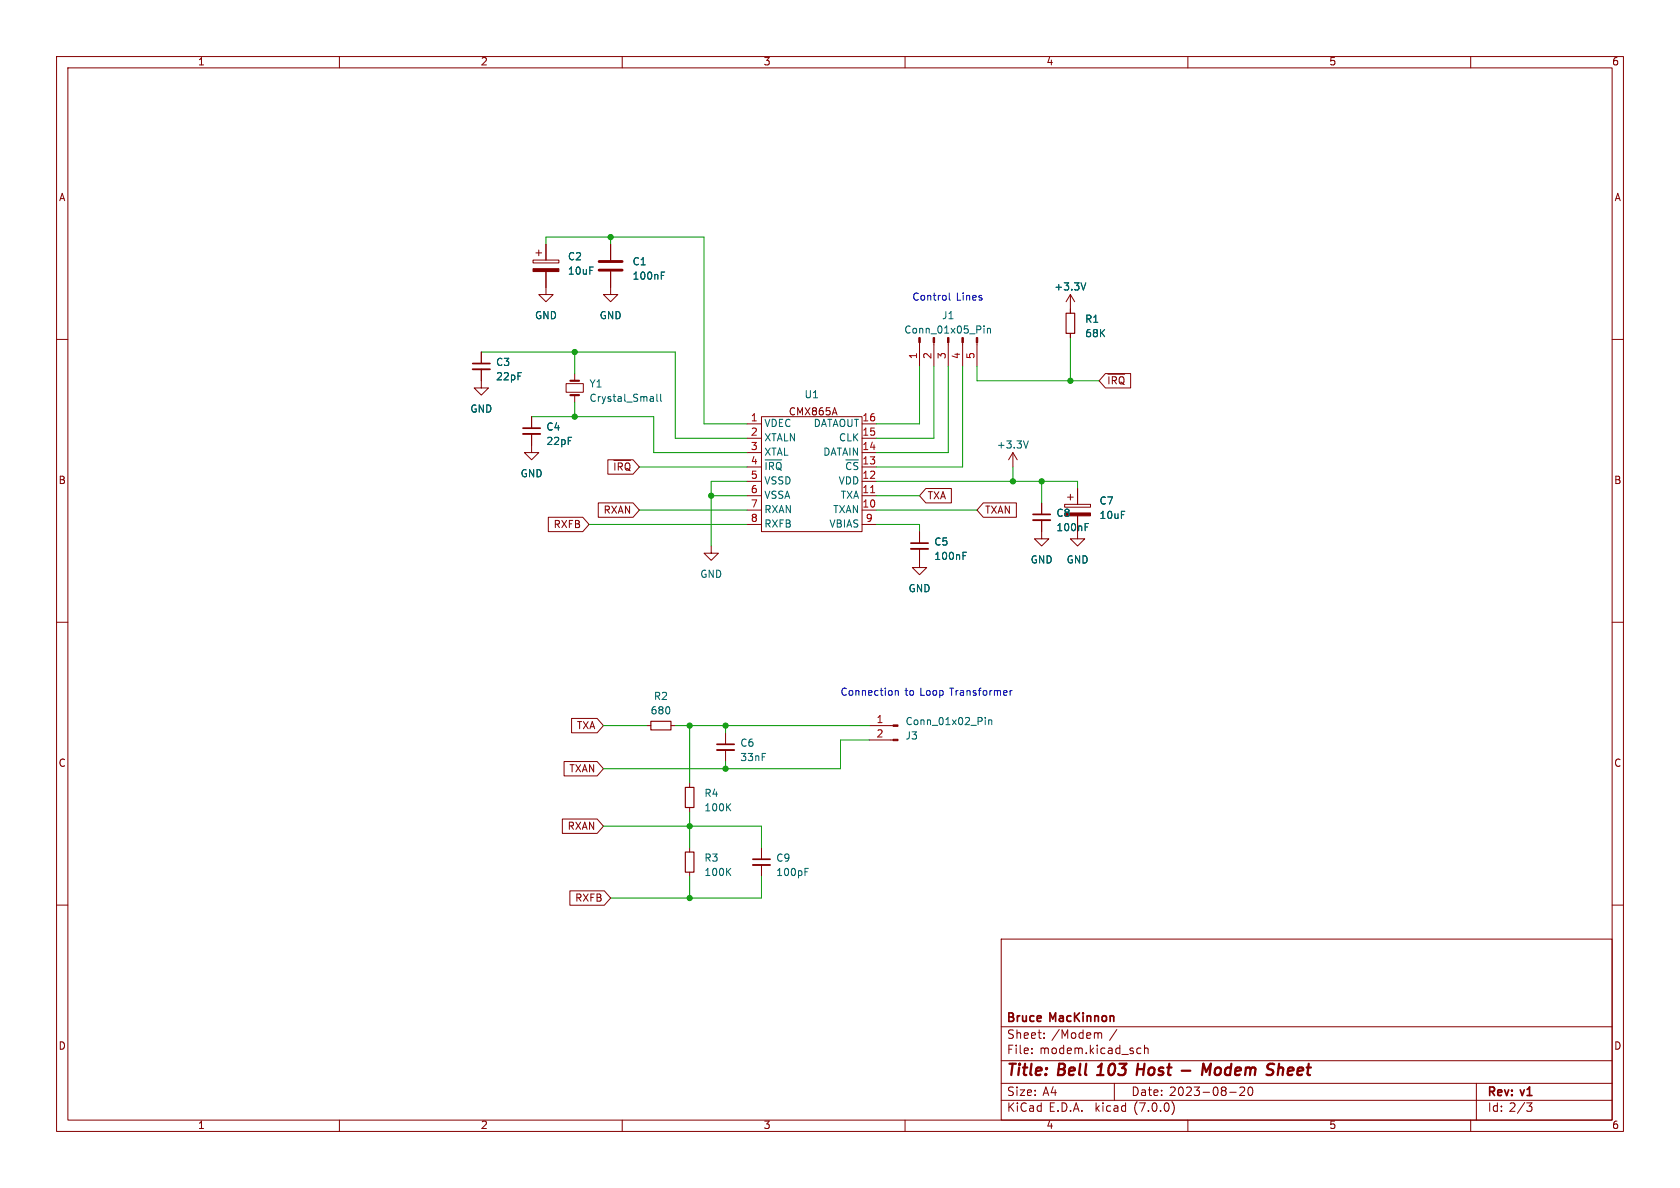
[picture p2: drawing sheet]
<svg xmlns="http://www.w3.org/2000/svg" width="297mm" height="210mm" viewBox="0 0 297 210" stroke-linecap="round" stroke-linejoin="round" font-family="sans-serif">
<g fill="none" stroke="#840000" stroke-width=".18">
<path d="M10 10h277v190h-277zM12 12h273v186h-273zM60 10v2M110 10v2M160 10v2M210 10v2M260 10v2M10 60h2M94.2 46h4.6v.5h-4.6zM94.7 44.7h1.1M95.2 44.2v1M96.5 48v4.1h1.3l-1.3 1.2-1.3-1.2h1.3"/>
<path d="M96.5 43.2v2.8M107.9 48v4.1h1.3l-1.3 1.2-1.2-1.2h1.2M107.9 43.2v2.8M189.2 52.1l-.7 1.2M189.2 52.1v3.3M189.2 58.9v.8M189.2 52.1l.8 1.2M285 60h2M85.1 65.3v3.3h1.3l-1.3 1.3-1.3-1.3h1.3M85.1 62.2v2.1M94 76.7v3.3h1.2l-1.2 1.3-1.3-1.3h1.3M94 73.7v2"/>
<path d="M100.1 67.8h3v1.5h-3zM101.6 66v1.3M101.6 69.9v1.2M132.1 74.9h2.5M132.1 77.5h2.5M134.6 73.7h17.8v20.3h-17.8zM152.4 74.9h2.5M152.4 77.5h2.5M162.6 60.6v4.2M165.1 60.6v4.2M167.6 60.6v4.2M170.2 60.6v4.2"/>
<path d="M172.7 60.6v4.2M195.4 66h4.5v2.6h-4.5l-1.1-1.3zM195.9 66.1h2.9M196 66.6v1.3M197.4 67l-.1-.3-.7-.1v1.3M197.9 67a.42 .42 0 0 1 .4-.4 .42 .42 0 0 1 .4 .4M96.9 91.4h6.1l1.1 1.3-1.1 1.3h-6.1zM105.8 88.9h6.1l1.1 1.3-1.1 1.2h-6.1zM107.5 81.3h4.4l1.1 1.3-1.1 1.2h-4.4zM108.5 81.4h3M108.7 81.8v1.3M110 82.3l-.1-.4-.6-.1v1.3"/>
<path d="M110.5 82.3a.42 .42 0 0 1 .4-.5 .42 .42 0 0 1 .5 .5M125.7 96.5v1.3h1.3l-1.3 1.3-1.2-1.3h1.2M132.1 90.2h2.5M132.1 87.6h2.5M132.1 85.1h2.5M132.1 82.6h2.5M132.1 80h2.5M132.1 92.7h2.5M152.4 90.2h2.5M152.4 87.6h2.5M152.4 85.1h2.5M152.4 82.6h2.5"/>
<path d="M152.4 80h2.5M152.4 92.7h2.5M162.6 97v3.3h1.2l-1.2 1.3-1.3-1.3h1.3M162.6 94v2M163.7 86.4h4.5v2.5h-4.5l-1.1-1.3zM173.8 88.9h5.9v2.5h-5.9l-1.1-1.2zM179.1 80l-.8 1.3M179.1 80v2.6M179.1 80l.7 1.3M184.1 91.9v3.4h1.3l-1.3 1.2-1.2-1.2h1.2M184.1 88.9v2M188.2 89.2h4.6v.5h-4.6z"/>
<path d="M188.7 87.9h1M189.2 87.4v1M190.5 91.2v4.1h1.3l-1.3 1.2-1.3-1.2h1.3M190.5 86.4v2.8M10 110h2M285 110h2M99.7 134.6h5.9l1.1 1.3-1.1 1.3h-5.9zM101 127h4.6l1.1 1.3-1.1 1.2h-4.6zM114.3 128.3h.8M118.6 128.3h.8M121.9 138.4v.8M128.3 129.5v2.1"/>
<path d="M128.3 132.6v2M153.7 130.8h4.2M153.7 128.3h4.2M10 160h2M99.4 144.8h6.2l1.1 1.3-1.1 1.2h-6.2zM100.7 157.5h6.1l1.1 1.3-1.1 1.2h-6.1zM121.9 142.7v.8M121.9 149.9v.7M121.9 154.2v.7M134.6 149.9v2M134.6 152.9v2M285 160h2"/>
<path d="M177 166h108v32h-108zM60 198v2M110 198v2M160 198v2M177 194.5h108M177 191.5h108M177 187.5h108M177 181.5h108M182.4 186.1v.2M182.4 185.3v.2M184.6 183.4v.2M184.6 182.6v.2"/>
<path d="M194 182.6l.1 .2M194.1 182.8v.8M194.1 182.8l.2-.2h.4l.1 1M197 191.5v3M201.1 186.2h.6M201.1 185.3h.6M202.3 185.4l.2-.1h.4l.1 1M202.3 184.8v1.5M207.2 194.8a1.74 1.74 0 0 1 0 2.2M210 198v2M217.4 193.1h1.1M219.2 192.3l.6-.1 .2 .1v.3l-.9 1.1h.9"/>
<path d="M220.8 192.3l.2-.1a.81 .81 0 0 1 .6 .6 .81 .81 0 0 1-.3 .8l-.2 .1a.81 .81 0 0 1-.3-1.4zM260 198v2M261 191.5v6.5M270.8 195l-.5 .5 .5 .2v.5l-.3 .3h-.4"/>
</g>
<path d="M193.9 190h1.2M194.3 188.5l-.2 .1M201.1 189h1.1M201.2 188l-.3 2M208.9 189.3h1.5M212.5 190l.2-2 .5 1.5 .9-1.5-.3 2M226.1 188l-.2 2M226.6 188.7l-.6 .2" fill="none" stroke="#840000" stroke-width=".4"/>
<g fill="none" stroke="#006464" stroke-width=".18">
<path d="M116.9 48.1h.6M174 57.6v.1M174 58v.9M174.6 58v.9M174.6 58.2l.1-.2 .3 .1 .1 .8M192 50l-.5 1.3M116.1 69.7v1.1l.2 .2M116.8 69.7v1.1l.2 .2M181.8 77.9l-.4 1.3M135.3 81.3h2.9M135.4 81.7v1.3M136.8 82.2l-.2-.4-.6-.1v1.3"/>
<path d="M137.2 82.2a.42 .42 0 0 1 .5-.5 .42 .42 0 0 1 .4 .5M150.4 81.9l-.2-.2-.3 .1-.2 .5M151.7 81.8l-.5-.1-.3 .4M170.3 97.6h.6M191.8 92.5h.6M174.2 126.8v.2M174.2 127.3v.8M174.8 127.3v.8M174.8 127.4l.2-.1h.3v.8M142.3 153.5h.6"/>
</g>
<path d="M100.8 69.9h1.6M100.8 67.3h1.6" fill="none" stroke="#840000" stroke-width=".38"/>
<g fill="#840000" stroke="#840000" stroke-width=".18">
<path d="M94.2 47.5h4.6v.5h-4.6z"/>
<path d="M188.2 90.7h4.6v.5h-4.6z"/>
<path d="M157.9 130.7h.8v.2h-.8z"/>
<path d="M157.9 128.1h.8v.3h-.8z"/>
<path d="M172.6 59.7h.2v.9h-.2z"/>
<path d="M170.1 59.7h.2v.9h-.2z"/>
<path d="M167.5 59.7h.3v.9h-.3z"/>
<path d="M165 59.7h.2v.9h-.2z"/>
<path d="M162.4 59.7h.3v.9h-.3z"/>
</g>
<path d="M188.5 55.4h1.5v3.5h-1.5zM115.1 127.5h3.5v1.5h-3.5zM121.2 139.2h1.5v3.5h-1.5zM121.2 150.6h1.5v3.6h-1.5z" fill="none" stroke="#840000" stroke-width=".2"/>
<path d="M83.6 65.3h3M92.5 76.7h3M161 97h3.1M182.6 91.9h3.1M126.7 132.6h3.1M133.1 152.9h3" fill="none" stroke="#840000" stroke-width=".33"/>
<path d="M83.6 64.3h3M92.5 75.7h3M161 96h3.1M182.6 90.9h3.1M126.7 131.6h3.1M133.1 151.9h3" fill="none" stroke="#840000" stroke-width=".3"/>
<path d="M153.9 87.1h.7" fill="none" stroke="#a90000" stroke-width=".18"/>
<path d="M105.9 47.8h4.1M105.9 46.2h4.1" fill="none" stroke="#840000" stroke-width=".51"/>
<path d="M167.8 51.8v1.1l.2 .2M158.3 122.1v.8M158.3 122.2l.1-.1h.3l.1 .8M178.6 122.1v.8M178.9 122.1l-.3 .2" fill="none" stroke="#0000c2" stroke-width=".18"/>
<g fill="none" stroke="#009600" stroke-width=".18">
<path d="M96.5 43.2v-1.3h28v33h7.6M107.9 41.9v1.3M189.2 59.7v7.6M85.1 62.2h34.3v15.3h12.7M94 73.7h21.6v6.3h16.5M101.6 62.2v3.8M101.6 71.1v2.6M162.6 64.8v10.1h-7.7M165.1 64.8v12.7h-10.2M167.6 64.8v15.2h-12.7M170.2 64.8v17.8h-15.3M172.7 64.8v2.5h21.6"/>
<path d="M104.1 92.7h28M113 82.6h19.1M113 90.2h19.1M125.7 87.6h6.4M132.1 85.1h-6.4v11.4M154.9 85.1h35.6v1.3M154.9 92.7h7.7v1.3M154.9 87.6h7.7M154.9 90.2h17.8M179.1 82.6v2.5M184.1 85.1v3.8M106.7 128.3h7.6"/>
<path d="M119.4 128.3h34.3M121.9 128.3v10.1M128.3 128.3v1.2M128.3 134.6v1.3M153.7 130.8h-5.1v5.1h-41.9M106.7 146.1h27.9v3.8M121.9 143.5v6.4M121.9 154.9v3.9M134.6 154.9v3.9h-26.7"/>
</g>
<g fill="#009600" stroke="#009600" stroke-width=".18">
<circle cx="121.9" cy="146.1" r=".46"/>
<circle cx="184.1" cy="85.1" r=".46"/>
<circle cx="128.3" cy="128.3" r=".46"/>
<circle cx="121.9" cy="128.3" r=".46"/>
<circle cx="128.3" cy="135.9" r=".46"/>
<circle cx="179.1" cy="85.1" r=".46"/>
<circle cx="121.9" cy="158.8" r=".46"/>
<circle cx="189.2" cy="67.3" r=".46"/>
<circle cx="107.9" cy="41.9" r=".46"/>
<circle cx="101.6" cy="73.7" r=".46"/>
<circle cx="101.6" cy="62.2" r=".46"/>
<circle cx="125.7" cy="87.6" r=".46"/>
</g>
<g font-size="2.8" fill="#840000">
<text x="178" y="190.8">Title:</text>
<text x="187.1" y="190.8">Bell</text>
<text x="194.7" y="190.8">103</text>
<text x="202.3" y="190.8">Host</text>
<text x="215" y="190.8">Modem</text>
<text x="227.1" y="190.8">Sheet</text>
</g>
<g font-size="2.1" fill="#840000">
<text x="178" y="183.9">Sheet:</text>
<text x="178" y="181.1">Bruce</text>
<text x="185.7" y="181.1">MacKinnon</text>
<text x="185.9" y="183.9">/Modem</text>
<text x="196.2" y="183.9">/</text>
<text x="178" y="186.6">File:</text>
<text x="183.8" y="186.6">modem.kicad_sch</text>
<text x="178" y="196.8">KiCad</text>
<text x="178" y="194">Size:</text>
<text x="184.3" y="194">A4</text>
<text x="185.4" y="196.8">E.D.A.</text>
<text x="193.7" y="196.8">kicad</text>
<text x="200" y="194">Date:</text>
<text x="200.6" y="196.8">(7.0.0)</text>
<text x="206.7" y="194">2023-08-20</text>
<text x="263" y="194.2">Rev:</text>
<text x="263" y="196.8">Id: 2/3</text>
<text x="269" y="194.2">v1</text>
</g>
<g font-size="1.8" fill="#840000">
<text x="35" y="11.8">1</text>
<text x="85" y="11.8">2</text>
<text x="135" y="11.8">3</text>
<text x="185" y="11.8">4</text>
<text x="235" y="11.8">5</text>
<text x="285" y="11.8">6</text>
<text x="10.4" y="35.8">A</text>
<text x="285.4" y="35.8">A</text>
<text x="195.7" y="68.8">~{IRQ}</text>
<text x="10.3" y="85.8">B</text>
<text x="108.3" y="84.1">~{IRQ}</text>
<text x="164" y="88.5">TXA</text>
<text x="285.3" y="85.8">B</text>
<text x="97.7" y="93.6">RXFB</text>
<text x="106.6" y="91.1">RXAN</text>
<text x="174.1" y="91.1">TXAN</text>
<text x="101.9" y="129.2">TXA</text>
<text x="10.3" y="135.8">C</text>
<text x="100.5" y="136.8">TXAN</text>
<text x="285.3" y="135.8">C</text>
<text x="100.2" y="147">RXAN</text>
<text x="101.6" y="159.7">RXFB</text>
<text x="10.3" y="185.8">D</text>
<text x="285.3" y="185.8">D</text>
<text x="35" y="199.8">1</text>
<text x="85" y="199.8">2</text>
<text x="135" y="199.8">3</text>
<text x="185" y="199.8">4</text>
<text x="235" y="199.8">5</text>
<text x="285" y="199.8">6</text>
</g>
<g font-size="1.8" fill="#006464">
<text x="100.3" y="46.3">C2</text>
<text x="111.8" y="47.2">C1</text>
<text x="100.3" y="48.8">10uF</text>
<text x="111.8" y="49.7">100nF</text>
<text x="186.3" y="51.6">+3.3V</text>
<text x="94.5" y="56.7">GND</text>
<text x="106" y="56.7">GND</text>
<text x="159.8" y="59.2">Conn_01x05_Pin</text>
<text x="166.5" y="56.7">J1</text>
<text x="191.8" y="57.3">R1</text>
<text x="191.8" y="59.9">68K</text>
<text x="87.6" y="65">C3</text>
<text x="87.6" y="67.5">22pF</text>
<text x="104.1" y="68.8">Y1</text>
<text x="104.1" y="71.3">Crystal_Small</text>
<text x="142.2" y="70.7">U1</text>
<text x="83.1" y="73.2">GND</text>
<text x="96.5" y="76.4">C4</text>
<text x="135.1" y="75.8">VDEC</text>
<text x="139.4" y="73.8">CMX865A</text>
<text x="143.7" y="75.8">DATAOUT</text>
<text x="96.5" y="78.9">22pF</text>
<text x="135.1" y="78.3">XTALN</text>
<text x="135.1" y="80.8">XTAL</text>
<text x="135.1" y="84">~{IRQ}</text>
<text x="145.4" y="80.8">DATAIN</text>
<text x="148.2" y="78.3">CLK</text>
<text x="149.3" y="84">~{CS}</text>
<text x="176.2" y="79.6">+3.3V</text>
<text x="92" y="84.6">GND</text>
<text x="135.1" y="85.9">VSSD</text>
<text x="135.1" y="88.5">VSSA</text>
<text x="148.1" y="85.9">VDD</text>
<text x="148.5" y="88.5">TXA</text>
<text x="194.3" y="89.5">C7</text>
<text x="135.1" y="91">RXAN</text>
<text x="135.1" y="93.5">RXFB</text>
<text x="146.5" y="93.5">VBIAS</text>
<text x="147.2" y="91">TXAN</text>
<text x="186.7" y="91.6">C8</text>
<text x="186.7" y="94.2">100nF</text>
<text x="194.3" y="92">10uF</text>
<text x="165.1" y="96.7">C5</text>
<text x="165.1" y="99.3">100nF</text>
<text x="182.2" y="99.9">GND</text>
<text x="188.5" y="99.9">GND</text>
<text x="123.7" y="102.4">GND</text>
<text x="160.6" y="105">GND</text>
<text x="115.5" y="124">R2</text>
<text x="115" y="126.6">680</text>
<text x="160" y="131">J3</text>
<text x="160" y="128.5">Conn_01x02_Pin</text>
<text x="130.8" y="132.3">C6</text>
<text x="130.8" y="134.8">33nF</text>
<text x="124.5" y="141.2">R4</text>
<text x="124.5" y="143.7">100K</text>
<text x="124.5" y="152.6">R3</text>
<text x="124.5" y="155.1">100K</text>
<text x="137.2" y="152.6">C9</text>
<text x="137.2" y="155.1">100pF</text>
</g>
<g font-size="1.8" fill="#0000c2">
<text x="161.3" y="53.3">Control</text>
<text x="169.1" y="53.3">Lines</text>
<text x="148.6" y="123.2">Connection</text>
<text x="160" y="123.2">to</text>
<text x="162.8" y="123.2">Loop</text>
<text x="168.1" y="123.2">Transformer</text>
</g>
<g font-size="1.8" fill="#a90000">
<text x="162.3" y="63.5" transform="rotate(-90 162.3 63.5)">1</text>
<text x="164.8" y="63.5" transform="rotate(-90 164.8 63.5)">2</text>
<text x="167.4" y="63.5" transform="rotate(-90 167.4 63.5)">3</text>
<text x="169.9" y="63.5" transform="rotate(-90 169.9 63.5)">4</text>
<text x="172.5" y="63.5" transform="rotate(-90 172.5 63.5)">5</text>
<text x="132.7" y="74.7">1</text>
<text x="132.7" y="77.2">2</text>
<text x="152.4" y="77.2">15</text>
<text x="152.4" y="74.7">16</text>
<text x="132.7" y="79.8">3</text>
<text x="132.7" y="82.3">4</text>
<text x="152.4" y="82.3">13</text>
<text x="152.4" y="79.8">14</text>
<text x="132.7" y="84.8">5</text>
<text x="132.7" y="87.4">6</text>
<text x="132.7" y="89.9">7</text>
<text x="152.4" y="89.9">10</text>
<text x="152.4" y="87.4">11</text>
<text x="152.4" y="84.8">12</text>
<text x="132.7" y="92.5">8</text>
<text x="153" y="92.5">9</text>
<text x="154.9" y="128">1</text>
<text x="154.9" y="130.6">2</text>
</g>
</svg>
